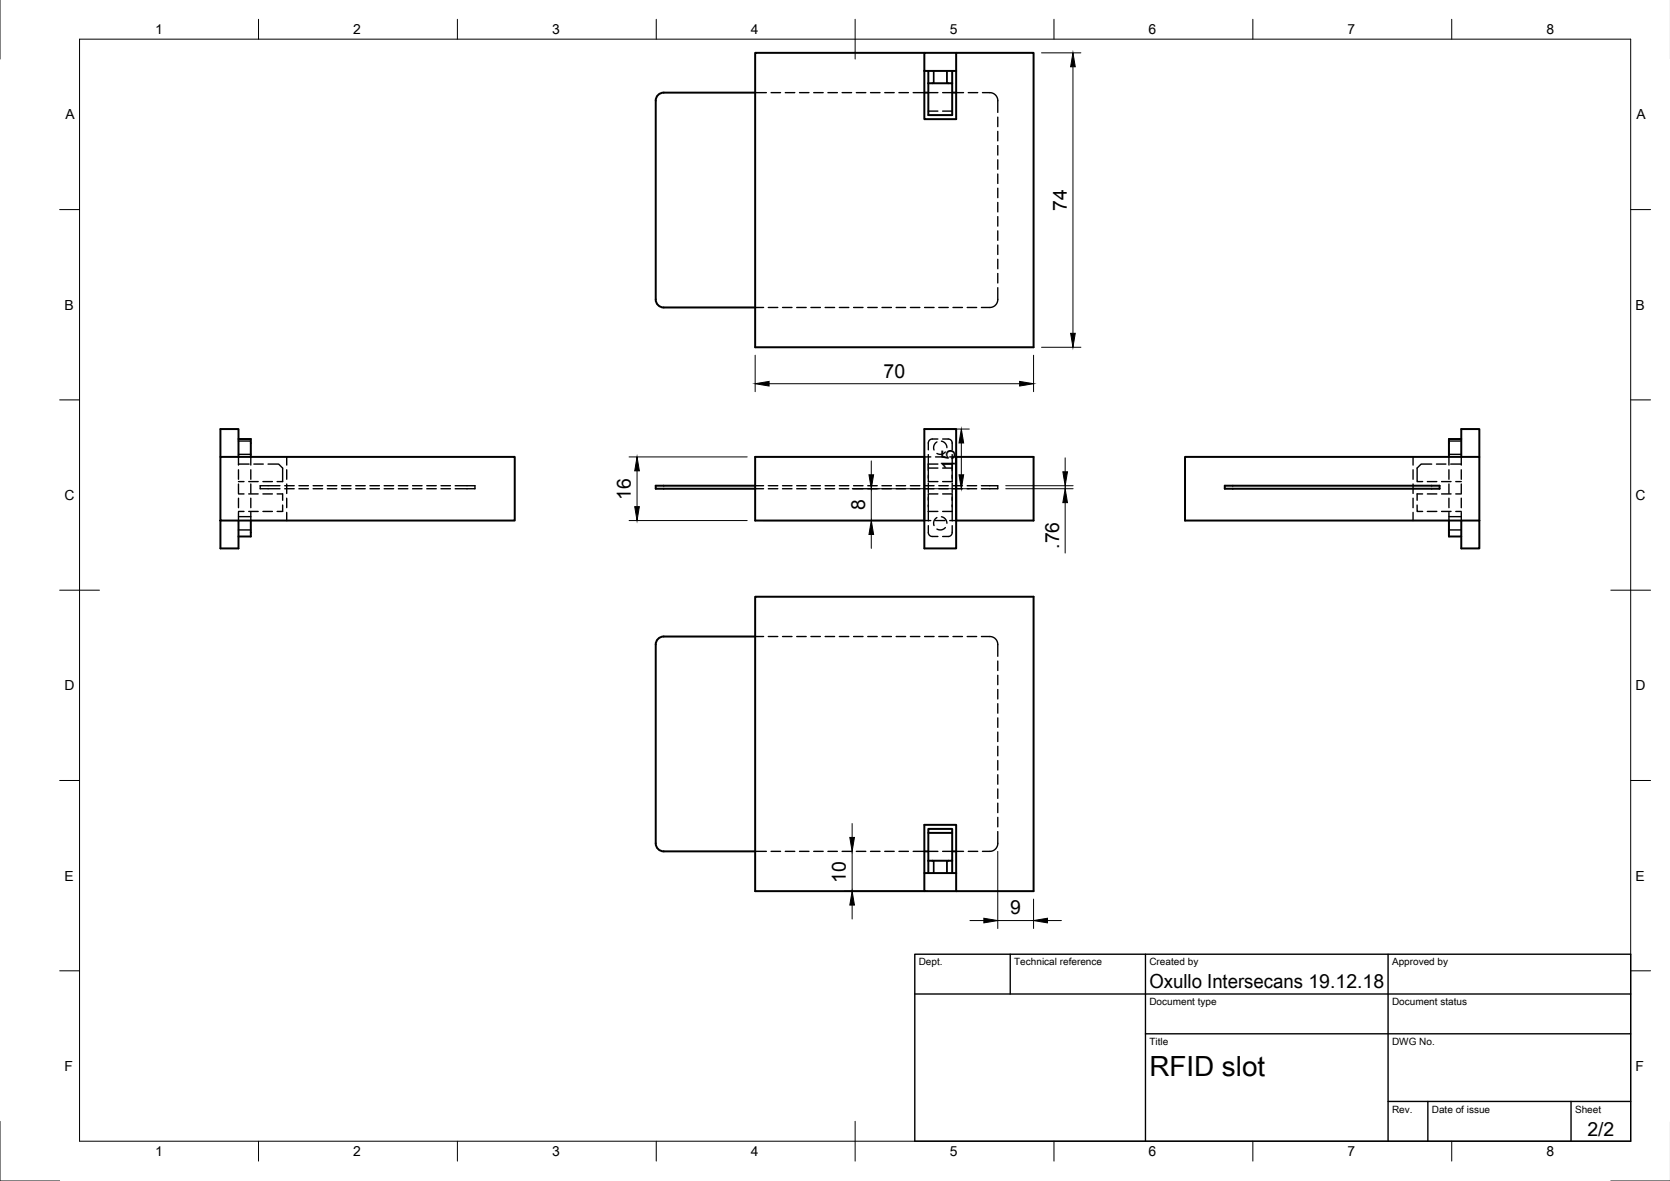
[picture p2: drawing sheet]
<svg xmlns="http://www.w3.org/2000/svg" width="420mm" height="297mm" viewBox="0 0 420 297" stroke-linecap="round" stroke-linejoin="round" font-family="sans-serif">
<!-- layer: Visible -->
<g fill="none" stroke="#000" stroke-width=".5">
<path d="M232.6 13.3h8v16.7h-8zM232.6 13.3h-42.6v74h70v-74h-19.4M232.6 17.8h8M233.6 17.8v11.1h6v-8M239.6 17.8v3.1M190 23.3h-23a2 2 0 0 0-2 2v50a2 2 0 0 0 2 2h23M232.6 23.3h1M233.6 20.9h6M239.6 23.3h1M55.5 114.9v-7h4.5v7M55.5 114.9h74v16h-74zM60 110.4h3.1v4.5"/>
<path d="M232.6 107.9h8v30h-8zM232.6 114.9h-42.6v16h42.6M240.6 114.9h19.4v16h-19.4zM298.1 114.9h74.1v16h-74.1zM367.6 110.4h-3.1v4.5M367.6 114.9v-7h4.6v7M55.5 130.9v7h4.5v-7M63.1 130.9v4h-3.1M190 122.2h-25v.7h25M308.1 122.2h54.1v.7h-54.1zM364.5 130.9v4h3.1M367.6 130.9v7h4.6v-7"/>
<path d="M190 160.1h-23a2 2 0 0 0-2 2v50a2 2 0 0 0 2 2h23M232.6 219.6v-12.1h8v12.1M232.6 214.1h1M233.6 216.5v3.1M233.6 209.5v7M239.6 209.5v-1h-6v1h6v7M239.6 216.5v3.1M239.6 214.1h1M239.6 216.5h-6M240.6 219.6h-8v4.5h8M240.6 219.6v4.5M232.6 224.1h-42.6v-74h70v74h-19.4"/>
</g>
<!-- layer: Hidden -->
<g fill="none" stroke="#000" stroke-width=".35">
<path d="M234.9 17.8v3.1M238.2 17.8v3.1M190 23.3h2.8M194 23.3h2.4M197.6 23.3h2.4M201.1 23.3h2.4M204.7 23.3h2.4M208.3 23.3h2.4M211.9 23.3h2.4M215.4 23.3h2.4M219 23.3h2.4M222.6 23.3h2.4"/>
<path d="M226.2 23.3h2.4M229.7 23.3h2.9M233.6 27.9h2.4M233.6 23.3h2.4M237.2 27.9h2.4M237.2 23.3h2.4M240.6 23.3h1.8M243.6 23.3h2.4M247.2 23.3h1.8a2 2 0 0 1 2 2v3M251 29.5v2.3M251 33v2.4M251 36.6v2.4"/>
<path d="M251 40.2v2.4M251 43.8v2.3M251 47.3v2.4M251 50.9v2.4M251 54.5v2.4M251 58.1v2.3M190 77.3h2.1M193.3 77.3h2.4M196.9 77.3h2.4M200.4 77.3h2.4M204 77.3h2.4M207.6 77.3h2.4"/>
<path d="M211.2 77.3h2.4M214.7 77.3h2.4M218.3 77.3h2.4M221.9 77.3h2.4M225.5 77.3h2.4M229 77.3h2.4M232.6 77.3h2.4M236.2 77.3h2.4M239.8 77.3h2.3M243.3 77.3h2.4M251 72.4v2.9a2 2 0 0 1-2 2h-2.1M251 61.6v2.4"/>
<path d="M251 65.2v2.4M251 68.8v2.4M60 116.7h2.7M60 110.9h3.1M60 114.3h3.1M60 114.9v2.1M60 118.2v2.3M63.1 114.9v2.1M63.1 118.2v2.3M63.9 116.7h2.3M67.4 116.7h2.7l1 1v3.4h-1.4M72.1 114.9v2.1"/>
<path d="M72.1 118.2v2.3M232.6 114.9h1.6M233.6 114.3v6.8h2.4M233.6 116.7h2.4M233.6 117.7h2.4M235.4 114.9h2.4M235.7 111.2a1.66 1.66 0 0 0-.7 2M236 110.4h-1.4a1 1 0 0 0-1 1v1.7M236.9 111a1.67 1.67 0 0 1 1.3 1.6M237.2 110.4h1.4a1 1 0 0 1 1 1v1.7M237.2 116.7h2.4M237.2 117.7h2.4"/>
<path d="M237.8 113.7a1.67 1.67 0 0 1-2.1 .3M238.9 114.9h1.7M239.6 114.3v6.8h-2.4M355.5 114.9v2.1M355.5 118.2v2.3M360.2 116.7h-2.7l-1 1v3.4h1.4M361.4 116.7h2.4M364.5 110.9h3.1M364.5 114.3h3.1M364.5 114.9v2.1M364.5 118.2v2.3M365 116.7h2.6"/>
<path d="M367.6 114.9v2.1M367.6 118.2v2.3M60 128.6h1.4M60 124.2h1.4M60 121.1h1.4M60 129.9h3.1M60 133.3h3.1M60 121.7v2.4M60 125.3v2.4M60 128.9v2M62.6 128.6h2.4M62.6 124.2h2.4"/>
<path d="M62.6 121.1h2.4M63.1 121.7v2.4M63.1 125.3v2.4M63.1 128.9v2M66.2 128.6h2.3M66.2 124.2h2.3M66.2 121.1h2.3M69.7 124.2h1.4v1.6M70.4 122.2h-4.9v.7h4.9M71.1 127v1.6h-1.4M71.6 122.2h2.4M71.6 122.9h2.4"/>
<path d="M72.1 121.7v2.4M72.1 125.3v2.4M72.1 128.9v2M75.2 122.2h2.4M75.2 122.9h2.4M78.8 122.2h2.4M78.8 122.9h2.4M82.4 122.2h2.3M82.4 122.9h2.3M85.9 122.2h2.4M85.9 122.9h2.4M89.5 122.2h2.4"/>
<path d="M89.5 122.9h2.4M93.1 122.2h2.4M93.1 122.9h2.4M96.7 122.2h2.3M96.7 122.9h2.3M100.2 122.2h2.4M100.2 122.9h2.4M103.8 122.2h2.4M103.8 122.9h2.4M107.4 122.2h2.4M107.4 122.9h2.4M110.9 122.2h2.4"/>
<path d="M110.9 122.9h2.4M114.5 122.2h5v.7h-5M190 122.2h2.1M190 122.9h2.1M193.3 122.2h2.4M193.3 122.9h2.4M196.9 122.2h2.4M196.9 122.9h2.4M200.4 122.2h2.4M200.4 122.9h2.4M204 122.2h2.4M204 122.9h2.4"/>
<path d="M207.6 122.2h2.4M207.6 122.9h2.4M211.2 122.2h2.4M211.2 122.9h2.4M214.7 122.2h2.4M214.7 122.9h2.4M218.3 122.2h2.4M218.3 122.9h2.4M221.9 122.2h2.4M221.9 122.9h2.4M225.5 122.2h2.4M225.5 122.9h2.4"/>
<path d="M229 122.2h2.4M229 122.9h2.4M232.6 130.9h1.6M232.6 122.2h2.4M232.6 122.9h2.4M233.6 132.2v1.7a1 1 0 0 0 1 1h1.4M233.6 128.6h2.4M233.6 121.5v2.4M235.4 130.9h2.4M235.7 130.2a1.67 1.67 0 0 0-.7 2M236 124.2h-2.4v6.8M236.2 122.2h2.4"/>
<path d="M236.2 122.9h2.4M236.9 130a1.67 1.67 0 0 1 1.3 1.6M237.2 124.2h2.4v6.8M237.2 128.6h2.4M237.8 132.7a1.66 1.66 0 0 1-2.1 .4M238.9 130.9h1.7M239.6 132.2v1.7a1 1 0 0 1-1 1h-1.4M239.6 121.5v2.4M239.8 122.2h2.3M239.8 122.9h2.3M243.3 122.2h2.4M243.3 122.9h2.4"/>
<path d="M246.9 122.2h4.1v.7h-4.1M355.5 121.7v2.4M355.5 125.3v2.4M355.5 128.9v2M356.5 127v1.6h1.4M357.9 124.2h-1.4v1.6M359.1 128.6h2.4M359.1 124.2h2.4M359.1 121.1h2.4M362.7 128.6h2.4M362.7 124.2h2.4M362.7 121.1h2.4"/>
<path d="M364.5 129.9h3.1M364.5 133.3h3.1M364.5 121.7v2.4M364.5 125.3v2.4M364.5 128.9v2M366.3 128.6h1.3M366.3 124.2h1.3M366.3 121.1h1.3M367.6 121.7v2.4M367.6 125.3v2.4M367.6 128.9v2M190 160.1h2.1"/>
<path d="M193.3 160.1h2.4M196.9 160.1h2.4M200.4 160.1h2.4M204 160.1h2.4M207.6 160.1h2.4M211.2 160.1h2.4M214.7 160.1h2.4M218.3 160.1h2.4M221.9 160.1h2.4M225.5 160.1h2.4M229 160.1h2.4M232.6 160.1h2.4"/>
<path d="M236.2 160.1h2.4M239.8 160.1h2.3M243.3 160.1h2.4M246.9 160.1h2.1a2 2 0 0 1 2 2v3M251 166.3v2.3M251 169.8v2.4M251 173.4v2.4M251 177v2.4M251 180.6v2.3M251 184.1v2.4M251 187.7v2.4M251 191.3v2.4"/>
<path d="M251 194.9v2.3M251 198.4v2.4M190 214.1h2.8M194 214.1h2.4M197.6 214.1h2.4M201.1 214.1h2.4M204.7 214.1h2.4M208.3 214.1h2.4M211.9 214.1h2.4M215.4 214.1h2.4M219 214.1h2.4M222.6 214.1h2.4"/>
<path d="M226.2 214.1h2.4M229.7 214.1h2.9M233.6 214.1h2.4M234.9 216.5v3.1M237.2 214.1h2.4M238.2 216.5v3.1M240.6 214.1h1.8M243.6 214.1h2.4M251 209.2v2.9a2 2 0 0 1-2 2h-1.8M251 202v2.4M251 205.6v2.4"/>
</g>
<!-- layer: Border -->
<g fill="none" stroke="#000" stroke-width=".25">
<path d="M0 -.1v15M20 9.9h390.3v277.1h-390.3zM65 4.8v5.1M115.1 4.8v5.1M165.1 4.8v5.1M215.1 4.8v10.1M265.2 4.8v5.1M315.2 4.8v5.1M365.2 4.8v5.1M15 52.7h5M410.3 52.7h5M15 100.6h5"/>
<path d="M410.3 100.6h5M15 148.4h10M405.3 148.4h10M15 196.3h5M410.3 196.3h5M15 244.2h5M410.3 244.2h5M0 282v15h15M65 287v5M115.1 287v5M165.1 287v5M215.1 282v10"/>
<path d="M265.2 287v5M315.2 287v5M365.2 287v5M405.3 297h14.9"/>
</g>
<!-- layer: TitleBlock -->
<path d="M230.2 240h180.1v47h-180.1zM230.2 250h180.1M254.2 240v10M288.2 240v47M349.2 240v47M288.2 260h122.1M349.2 277h61.1M359.2 277v10M395.3 277v10" fill="none" stroke="#000" stroke-width=".35"/>
<!-- layer: Dimensions -->
<g fill="none" stroke="#000" stroke-width=".25">
<path d="M262 13.3h9.9M269.9 16.8v67M190 89.3v9.2M193.5 96.5h63M260 89.3v9.2M262 87.3h9.9M158.3 114.9h29.7M160.3 118.4v9M219.2 115.9v3.5M237.1 107.9h6.8M241.9 111.4v8M268 115.2v3.5"/>
<path d="M158.3 130.9h29.7M192 130.9h29.2M214.4 122.9h29.5M219.2 122.9v8M219.2 134.4v3.5M253 122.9h17M253 122.2h17M268 122.2v.7M268 126.4v12.7M214.4 207.1v3.5M214.4 214.1v10M251 214.1v19.4"/>
<path d="M212.4 224.1h20.9M214.4 227.6v3.5M244 231.5h3.5M251 231.5h9M260 226.1v7.4M263.5 231.5h3.5"/>
</g>
<g fill="#000" stroke="#000" stroke-width=".25">
<path d="M269.9 13.3l.6 3.5h-1.1zM190 96.5l3.5-.6v1.2zM256.5 95.9l3.5 .6-3.5 .6zM269.4 83.8h1.1l-.6 3.5zM160.3 114.9l.6 3.5h-1.2zM218.6 119.4h1.2l-.6 3.5zM241.9 107.9l.5 3.5h-1.1zM241.3 119.4h1.1l-.5 3.5zM267.4 118.7h1.2l-.6 3.5zM159.7 127.4h1.2l-.6 3.5zM219.2 130.9l.6 3.5h-1.2zM268 122.9l.6 3.5h-1.2z"/>
<path d="M213.8 210.6h1.2l-.6 3.5zM214.4 224.1l.6 3.5h-1.2zM247.5 231l3.5 .5-3.5 .6zM260 231.5l3.5-.5v1.1z"/>
</g>
<text font-size="7" x="289.2" y="270.5">RFID slot</text>
<g font-size="4.9">
<text x="268.4" y="53" transform="rotate(-90 268.4 53)">74</text>
<text x="222.3" y="95">70</text>
<text x="240.3" y="118.3" transform="rotate(-90 240.3 118.3)">15</text>
<text x="158.7" y="125.8" transform="rotate(-90 158.7 125.8)">16</text>
<text x="217.7" y="128.3" transform="rotate(-90 217.7 128.3)">8</text>
<text x="266.4" y="138" transform="rotate(-90 266.4 138)">.76</text>
<text x="212.8" y="222" transform="rotate(-90 212.8 222)">10</text>
<text x="254.2" y="230">9</text>
<text x="289.2" y="248.5">Oxullo Intersecans 19.12.18</text>
<text x="399.4" y="285.6">2/2</text>
</g>
<g font-size="3.5">
<text x="39" y="8.6">1</text>
<text x="88.9" y="8.6">2</text>
<text x="138.9" y="8.6">3</text>
<text x="188.9" y="8.6">4</text>
<text x="239" y="8.6">5</text>
<text x="288.9" y="8.6">6</text>
<text x="339" y="8.6">7</text>
<text x="389.1" y="8.6">8</text>
<text x="16.4" y="30">A</text>
<text x="411.7" y="30">A</text>
<text x="16.2" y="77.9">B</text>
<text x="411.5" y="77.9">B</text>
<text x="16.3" y="125.8">C</text>
<text x="411.5" y="125.8">C</text>
<text x="16.2" y="173.6">D</text>
<text x="411.5" y="173.6">D</text>
<text x="16.3" y="221.5">E</text>
<text x="411.5" y="221.5">E</text>
<text x="16.3" y="269.4">F</text>
<text x="411.5" y="269.4">F</text>
<text x="39" y="290.8">1</text>
<text x="88.9" y="290.8">2</text>
<text x="138.9" y="290.8">3</text>
<text x="188.9" y="290.8">4</text>
<text x="239" y="290.8">5</text>
<text x="288.9" y="290.8">6</text>
<text x="339" y="290.8">7</text>
<text x="389.1" y="290.8">8</text>
</g>
<g font-size="2.5">
<text x="231.2" y="242.8">Dept.</text>
<text x="255.2" y="242.8">Technical reference</text>
<text x="289.2" y="242.8">Created by</text>
<text x="350.2" y="242.8">Approved by</text>
<text x="289.2" y="252.8">Document type</text>
<text x="350.2" y="252.8">Document status</text>
<text x="289.2" y="262.8">Title</text>
<text x="350.2" y="262.8">DWG No.</text>
<text x="350.2" y="279.8">Rev.</text>
<text x="360.2" y="279.8">Date of issue</text>
<text x="396.3" y="279.8">Sheet</text>
</g>
</svg>
